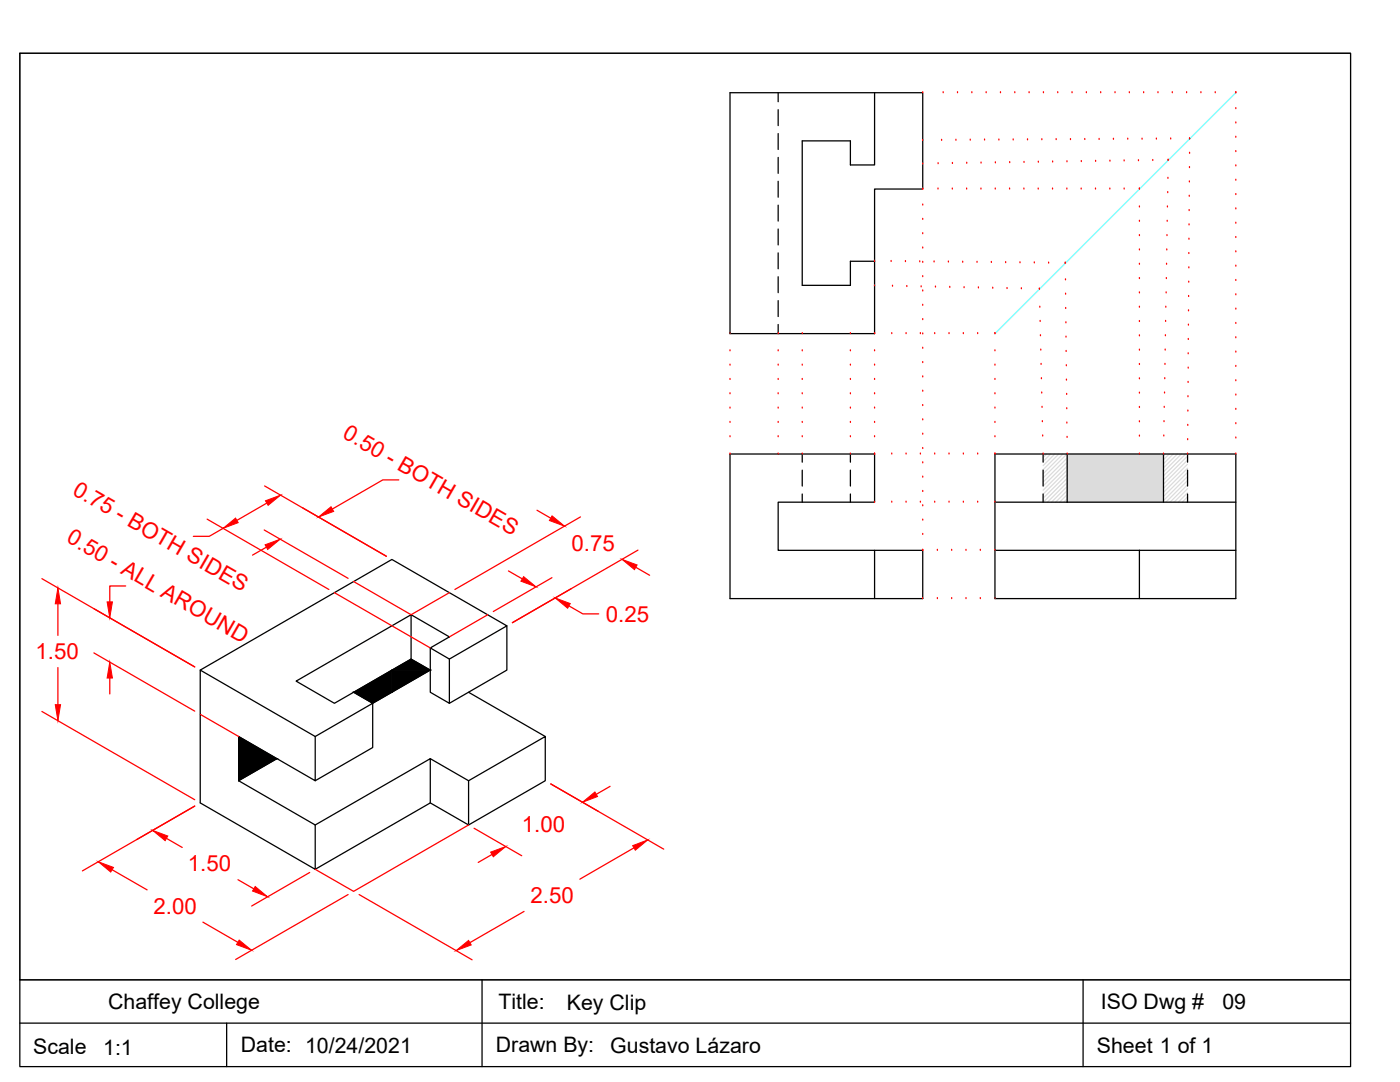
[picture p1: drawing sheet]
<svg xmlns="http://www.w3.org/2000/svg" width="279mm" height="216mm" viewBox="0 0 279 216" stroke-linecap="round" stroke-linejoin="round" font-family="sans-serif">
<!-- layer: Layer1 -->
<g fill="none" stroke="#000" stroke-width=".25">
<path d="M174.5 18.5v14.4h-4.8v-4.8h-9.6v28.8h9.6v-4.8h4.8M174.5 18.5h9.7v19.2h-9.7v14.4M174.5 18.5h-28.8v48.1h28.8v-14.5M145.7 90.6h28.8v9.6h-19.2v9.6h19.2v9.6h-28.8zM198.6 90.6h48v28.8h-48zM213 90.6v9.6M232.2 90.6v9.6M174.5 109.8h9.7v9.6h-9.7M198.6 109.8h48M198.6 100.2h14.4M213 100.2h33.6M227.4 109.8v9.6"/>
<path d="M40 133.7l22.9 13.3v8.8l-15.3-8.8v8.8l15.3 8.8v8.9l-22.9-13.3zM40 133.7l38.2-22.1 23 13.3-11.5 6.6-3.8-2.2 3.8-2.2-7.7-4.4-22.9 13.2 7.6 4.4 3.9-2.2 3.8 2.2-11.5 6.7M82 131.5l3.9 2.2-11.5 6.6v8.9l-11.5 6.6M82 122.7v8.8l-11.4 6.6M85.9 129.3v8.8l3.8 2.2v-8.8M93.5 138.1l15.3 8.9M101.2 124.9v8.8l-11.5 6.6M55.3 151.4l-7.7 4.4M85.9 151.4l7.6 4.4v8.8l-7.6-4.4M93.5 155.8l15.3-8.8v8.8l-15.3 8.8M62.9 164.6l23-13.2v8.8l-23 13.3"/>
</g>
<g fill="#000" stroke="#000" stroke-width=".2">
<path d="M78.2 133.7h7.7l-7.7 4.4zM78.2 133.7l3.8-2.2 3.9 2.2z"/>
<path d="M70.6 138.1h7.6v-4.4zM70.6 138.1h7.6l-3.8 2.2z"/>
<path d="M47.6 147l7.7 4.4h-7.7zM47.6 151.4v4.4l7.7-4.4z"/>
</g>
<path d="M8.4 115.5l30.5 17.6M11.6 120.5v6.3M11.6 133.2v7.4M8.4 142l30.5 17.6" fill="none" stroke="#f00" stroke-width=".25"/>
<g fill="#f00" stroke="#f00" stroke-width=".2">
<path d="M11.6 117.3l.5 3.2h-1.1z"/>
<path d="M11 140.6h1.1l-.5 3.2z"/>
</g>
<!-- layer: Dimensions -->
<g fill="none" stroke="#f00" stroke-width=".25">
<path d="M52.8 97l24.3 14M79.6 95.8h-3.2l-10.1 5.8M25.1 116.9h-3.2v3.2M41.3 103.6l24.3 14M44.5 105.4l-2.7 1.6h-3.2M52.7 105.7l16.8 9.7M53.2 109.2l-2.8 1.6M53.2 100.4l-5.9 3.4M66.7 118.3l19.2 11M70.6 116l11.4 6.7 7.7-4.4M101.5 113.9l2.7 1.6M107.2 101.8l2.7 1.6"/>
<path d="M110.2 115.3l-11.8 6.7M115.8 103.1l-25 14.5M126.9 113.2l2.7 1.6M127.3 109.8l-25 14.4M18.7 130.3l20.2 11.6M18.7 121.5l20.2 11.6M21.9 135.3v3.2M97.3 122.7l-7.6 4.4M113.6 120.9l2.7 1.6h3.2M40 142.5l7.6 4.5M109.9 156.4l22.6 13M121.8 156.9l-2.8 1.6"/>
<path d="M22.4 173.5l7 4.1M27.3 167.5l11.6-6.7-22.5 13M33.2 167.3l3.2 1.8M47.5 175.5l3.2 1.9M61.8 174.1l-11.6 6.7M69.5 178.5l-22.5 13M71.7 178.5l22.5 13M93.5 164.6l-22.9 13.3-7.7-4.4M94.6 165.3l9.5 5.5M98.2 170.5l-2.8 1.6M126.5 169.2l-10.8 6.2M40.5 184l7 4"/>
<path d="M104.6 181.9l-10.8 6.2"/>
</g>
<g fill="#f00" stroke="#f00" stroke-width=".2">
<path d="M21.9 132.1l.5 3.2h-1z"/>
<path d="M21.4 120.1h1l-.5 3.2z"/>
<path d="M30.5 165.7l3 1.1-.5 .9z"/>
<path d="M50.9 176.9l2.5 2-3-1.1z"/>
<path d="M19.6 172l3 1.1-.5 .9z"/>
<path d="M47.7 187.6l2.5 2-3-1.1z"/>
<path d="M97.9 170l3-1.1-2.5 2.1z"/>
<path d="M116.2 160.1l2.5-2.1 .6 .9z"/>
<path d="M91 189.7l2.5-2.1 .5 1z"/>
<path d="M126.3 168.7l3-1.1-2.5 2.1z"/>
<path d="M104.5 115.1l2.5 2-3.1-1.1z"/>
<path d="M110.8 119.3l3 1.1-.5 1z"/>
<path d="M124.1 111.6l3 1.1-.5 1z"/>
<path d="M110.2 102.9l2.5 2.1-3.1-1.1z"/>
<path d="M52.9 108.7l3-1.1-2.5 2z"/>
<path d="M63.6 103.2l2.5-2.1 .5 .9z"/>
<path d="M53 99.9l3-1.1-2.5 2z"/>
<path d="M44.5 105.4l2.5-2 .5 .9z"/>
</g>
<!-- layer: Hidden -->
<g fill="none" stroke="#000" stroke-width=".25">
<path d="M155.3 18.5v1.8M155.3 21.9v3.2M155.3 26.6v3.2M155.3 31.4v3.2M155.3 36.2v3.1M155.3 40.9v3.2M155.3 45.7v3.2M155.3 50.5v3.1M155.3 55.2v3.2M155.3 60v3.2M155.3 64.7v1.9M160.1 90.6v1.6"/>
<path d="M160.1 93.8v3.2M160.1 98.6v1.6M169.7 90.6v1.6M169.7 93.8v3.2M169.7 98.6v1.6M208.2 90.6v1.6M208.2 93.8v3.2M208.2 98.6v1.6M237 90.6v1.6M237 93.8v3.2M237 98.6v1.6"/>
</g>
<!-- layer: Layer1 -->
<g fill="none" stroke="#dcdcdc" stroke-width=".25">
<path d="M208.9 90.6l-.7 .7M209.7 90.6l-1.5 1.5M210.5 90.6l-2.3 2.3M211.3 90.6l-3.1 3.1M212.1 90.6l-3.9 4M212.9 90.6l-4.7 4.8M213 91.4l-4.8 4.8M213 92.2l-4.8 4.8M213 93l-4.8 4.8M213 93.8l-4.8 4.8M213 94.6l-4.8 4.8M213 95.4l-4.8 4.8"/>
<path d="M213 96.3l-4 3.9M213 97.1l-3.2 3.1M213 97.9l-2.3 2.3M213 98.7l-1.5 1.5M213 99.5l-.7 .7M232.5 90.6l-.3 .3M233.3 90.6l-1.1 1.1M234.1 90.6l-1.9 1.9M235 90.6l-2.8 2.7M235.8 90.6l-3.6 3.6M236.6 90.6l-4.4 4.4M237 91l-4.8 4.8"/>
<path d="M237 91.8l-4.8 4.8M237 92.6l-4.8 4.8M237 93.4l-4.8 4.9M237 94.3l-4.8 4.8M237 95.1l-4.8 4.8M237 95.9l-4.3 4.3M237 96.7l-3.5 3.5M237 97.5l-2.7 2.7M237 98.3l-1.9 1.9M237 99.1l-1.1 1.1M237 100l-.2 .2"/>
</g>
<path d="M213 90.6l19.2 9.6v-9.6zM213 90.6l19.2 9.6h-19.2z" fill="#dcdcdc" stroke="#dcdcdc" stroke-width=".2"/>
<path d="M246.6 18.5l-48 48.1" fill="none" stroke="#0ff" stroke-width=".25"/>
<!-- layer: Relational Lines -->
<g fill="none" stroke="#f00" stroke-width=".25">
<path d="M184.2 18.5h.1M188.2 18.5h.1M191.1 18.5h.1M194 18.5h.1M196.8 18.5h.1M199.7 18.5h.1M202.5 18.5h.1M205.4 18.5h.1M208.2 18.5h.1M211.1 18.5h.1M214 18.5h.1M216.8 18.5h.1"/>
<path d="M219.7 18.5h.1M222.5 18.5h.1M225.4 18.5h.1M228.2 18.5h.1M231.1 18.5h.1M234 18.5h.1M236.8 18.5h.1M239.7 18.5h.1M242.5 18.5h.1M246.6 18.5h.1M184.2 37.7h.1M184.2 32.7h.1"/>
<path d="M184.2 28h.1M187.2 37.7h.1M187.2 32.7h.1M187.9 28h.1M190.1 37.7h.1M190.1 32.6h.1M190.8 28h.1M192.9 37.7h.1M192.9 32.6h.1M193.6 28h.1M195.8 37.7h.1M195.8 32.5h.1"/>
<path d="M196.5 27.9h.1M198.6 37.7h.1M198.6 32.5h.1M199.3 27.9h.1M201.5 37.7h.1M201.5 32.4h.1M202.2 27.9h.1M204.3 37.7h.1M204.4 32.4h.1M205.1 27.9h.1M207.2 37.7h.1M207.2 32.4h.1"/>
<path d="M207.9 27.9h.1M210.1 37.7h.1M210.1 32.3h.1M210.8 27.9h.1M212.9 37.7h.1M212.9 32.3h.1M213.6 27.9h.1M215.8 37.7h.1M215.8 32.2h.1M216.5 27.8h.1M218.6 37.7h.1M218.7 32.2h.1"/>
<path d="M219.4 27.8h.1M221.5 37.7h.1M221.5 32.2h.1M222.2 27.8h.1M224.3 37.7h.1M224.3 32.1h.1M225.1 27.8h.1M227.2 32.1h.1M227.4 37.7h.1M227.9 27.8h.1M230.1 32h.1M230.8 27.7h.1"/>
<path d="M233 38.4h.1M233.1 35.6h.1M233.1 32h.1M233.6 27.7h.1M237.3 39.2h.1M237.4 36.3h.1M237.4 33.4h.1M237.4 27.7h.1M237.4 30.6h.1M246.6 21.7h.1M246.6 24.5h.1M246.6 27.4h.1"/>
<path d="M246.6 30.2h.1M246.6 33.1h.1M246.6 36h.1M246.6 38.8h.1M174.5 52.1h.1M174.5 57h.1M177.8 52.2h.1M178.1 57.1h.1M180.7 52.2h.1M181 57.2h.1M183.6 52.2h.1M183.8 57.2h.1"/>
<path d="M184.2 58.1h.1M184.2 55.2h.1M184.2 52.3h.1M184.2 49.5h.1M184.2 46.6h.1M184.2 43.8h.1M184.2 40.9h.1M186.4 52.3h.1M186.7 57.3h.1M189.3 52.3h.1M189.5 57.3h.1M192.1 52.3h.1"/>
<path d="M192.4 57.4h.1M195 52.3h.1M195.3 57.4h.1M197.8 52.4h.1M198.1 57.5h.1M200.7 52.4h.1M201 57.6h.1M203.6 52.4h.1M203.8 57.6h.1M206.4 52.5h.1M207.4 57.7h.1M209.3 52.5h.1"/>
<path d="M212.6 52.5h.1M212.6 55.8h.1M212.7 58.7h.1M227.4 41.3h.1M227.4 44.2h.1M227.4 47h.1M227.4 49.9h.1M227.4 52.7h.1M227.4 55.6h.1M227.4 58.4h.1M232.7 58.4h.1M232.8 55.6h.1"/>
<path d="M232.8 52.7h.1M232.9 49.9h.1M232.9 47h.1M232.9 44.2h.1M233 41.3h.1M237.2 59.2h.1M237.2 56.3h.1M237.3 53.4h.1M237.3 50.6h.1M237.3 47.7h.1M237.3 44.9h.1M237.3 42h.1"/>
<path d="M246.6 41.7h.1M246.6 44.5h.1M246.6 47.4h.1M246.6 50.2h.1M246.6 53.1h.1M246.6 56h.1M246.6 58.8h.1M145.7 66.6h.1M145.7 70h.1M145.7 72.9h.1M145.7 75.7h.1M145.7 78.6h.1"/>
<path d="M155.3 78.6h.1M155.3 75.7h.1M155.3 72.9h.1M155.3 70h.1M155.3 66.6h.1M160.1 66.6h.1M160.1 70h.1M160.1 72.9h.1M160.1 75.7h.1M160.1 78.6h.1M169.7 66.6h.1M169.7 70h.1"/>
<path d="M169.7 72.9h.1M169.7 75.7h.1M169.7 78.6h.1M174.5 66.6h.1M174.5 70h.1M174.5 72.9h.1M174.5 75.7h.1M174.5 78.6h.1M178 66.6h.1M180.8 66.6h.1M183.7 66.6h.1M184.2 78.1h.1"/>
<path d="M184.2 75.2h.1M184.2 72.3h.1M184.2 69.5h.1M184.2 66.6h.1M184.2 63.8h.1M184.2 60.9h.1M186.5 66.6h.1M189.4 66.6h.1M192.3 66.6h.1M195.1 66.6h.1M198.6 66.6h.1M198.6 70h.1"/>
<path d="M198.6 72.9h.1M198.6 75.7h.1M198.6 78.6h.1M207.5 61.3h.1M207.6 64.1h.1M207.6 67h.1M207.7 69.9h.1M207.8 72.7h.1M207.8 75.6h.1M207.9 78.4h.1M212.7 61.6h.1M212.7 64.4h.1"/>
<path d="M212.7 67.3h.1M212.8 70.1h.1M212.8 73h.1M212.8 75.8h.1M212.9 78.7h.1M227.4 61.3h.1M227.4 64.2h.1M227.4 67h.1M227.4 69.9h.1M227.4 72.7h.1M227.4 75.6h.1M227.4 78.4h.1"/>
<path d="M232.4 78.4h.1M232.5 75.6h.1M232.5 72.7h.1M232.5 69.9h.1M232.6 67h.1M232.6 64.1h.1M232.7 61.3h.1M237.1 79.2h.1M237.1 76.3h.1M237.1 73.4h.1M237.1 70.6h.1M237.2 67.7h.1"/>
<path d="M237.2 64.9h.1M237.2 62h.1M246.6 61.7h.1M246.6 64.5h.1M246.6 67.4h.1M246.6 70.3h.1M246.6 73.1h.1M246.6 76h.1M246.6 78.8h.1M145.7 81.4h.1M145.7 84.3h.1M145.7 87.1h.1"/>
<path d="M145.7 90.6h.1M155.3 90.6h.1M155.3 87.1h.1M155.3 84.3h.1M155.3 81.4h.1M160.1 81.4h.1M160.1 84.3h.1M160.1 87.1h.1M160.1 90.6h.1M169.7 81.4h.1M169.7 84.3h.1M169.7 87.1h.1"/>
<path d="M169.7 90.6h.1M174.5 90.6h.1M174.5 81.4h.1M174.5 84.3h.1M174.5 87.1h.1M178 90.6h.1M180.8 90.6h.1M183.7 90.6h.1M184.2 98.1h.1M184.2 95.2h.1M184.2 92.4h.1M184.2 89.5h.1"/>
<path d="M184.2 86.6h.1M184.2 83.8h.1M184.2 80.9h.1M186.5 90.6h.1M189.4 90.6h.1M192.3 90.6h.1M195.1 90.6h.1M198.6 81.4h.1M198.6 84.3h.1M198.6 87.1h.1M198.6 90.6h.1M208 81.3h.1"/>
<path d="M208 84.1h.1M208.1 87h.1M208.2 90.6h.1M212.9 81.6h.1M212.9 84.4h.1M213 87.3h.1M213 90.6h.1M227.4 81.3h.1M227.4 84.2h.1M227.4 87h.1M227.4 90.6h.1M232.2 90.6h.1"/>
<path d="M232.3 87h.1M232.3 84.1h.1M232.3 81.3h.1M237 90.6h.1M237 87.7h.1M237 84.9h.1M237.1 82h.1M246.6 81.7h.1M246.6 84.5h.1M246.6 87.4h.1M246.6 90.6h.1M174.5 100.2h.1"/>
<path d="M178 100.2h.1M180.8 100.2h.1M183.7 100.2h.1M184.2 109.8h.1M184.2 119.4h.1M184.2 106.6h.1M184.2 103.8h.1M184.2 100.9h.1M186.5 100.2h.1M187.1 109.8h.1M187.1 119.4h.1M189.4 100.2h.1"/>
<path d="M189.9 109.8h.1M189.9 119.4h.1M192.3 100.2h.1M192.8 109.8h.1M192.8 119.4h.1M195.1 100.2h.1M195.6 109.8h.1M195.6 119.4h.1M198.6 100.2h.1M198.6 109.8h.1M198.6 119.4h.1"/>
</g>
<!-- layer: 0 -->
<path d="M4 10.6h265.5v202.2h-265.5zM4 195.5h265.5M96.2 195.5v17.3M216.2 195.5v17.3M4 204.2h265.5M45.2 204.2v8.6" fill="none" stroke="#000" stroke-width=".25"/>
<!-- layer: Layer1 -->
<path d="M4 10.6h265.5v184.9h-265.5z" fill="none" stroke="#000" stroke-width=".2"/>
<g font-size="4.4" fill="#f00">
<text x="68.2" y="87.2" transform="rotate(30 68.2 87.2)">0.50 - BOTH SIDES</text>
<text x="14.2" y="98.5" transform="rotate(30 14.2 98.5)">0.75 - BOTH SIDES</text>
<text x="13" y="108" transform="rotate(30 13 108)">0.50 - ALL AROUND</text>
<text x="114.1" y="109.9">0.75</text>
<text x="120.9" y="124.1">0.25</text>
<text x="7.1" y="131.6">1.50</text>
<text x="104.1" y="166.1">1.00</text>
<text x="37.5" y="173.9">1.50</text>
<text x="30.6" y="182.4">2.00</text>
<text x="105.9" y="180.2">2.50</text>
</g>
<g font-size="4.3">
<text x="21.6" y="201.3">Chaffey College</text>
<text x="99.5" y="201.4">Title:</text>
<text x="113.1" y="201.5">Key Clip</text>
<text x="219.7" y="201.3">ISO Dwg #</text>
<text x="243.9" y="201.3">09</text>
<text x="48.1" y="209.9">Date: 10/24/2021</text>
<text x="99" y="209.9">Drawn By:</text>
<text x="6.6" y="210.3">Scale</text>
<text x="20.6" y="210.4">1:1</text>
<text x="121.8" y="210">Gustavo Lázaro</text>
<text x="218.9" y="210">Sheet 1 of 1</text>
</g>
</svg>
